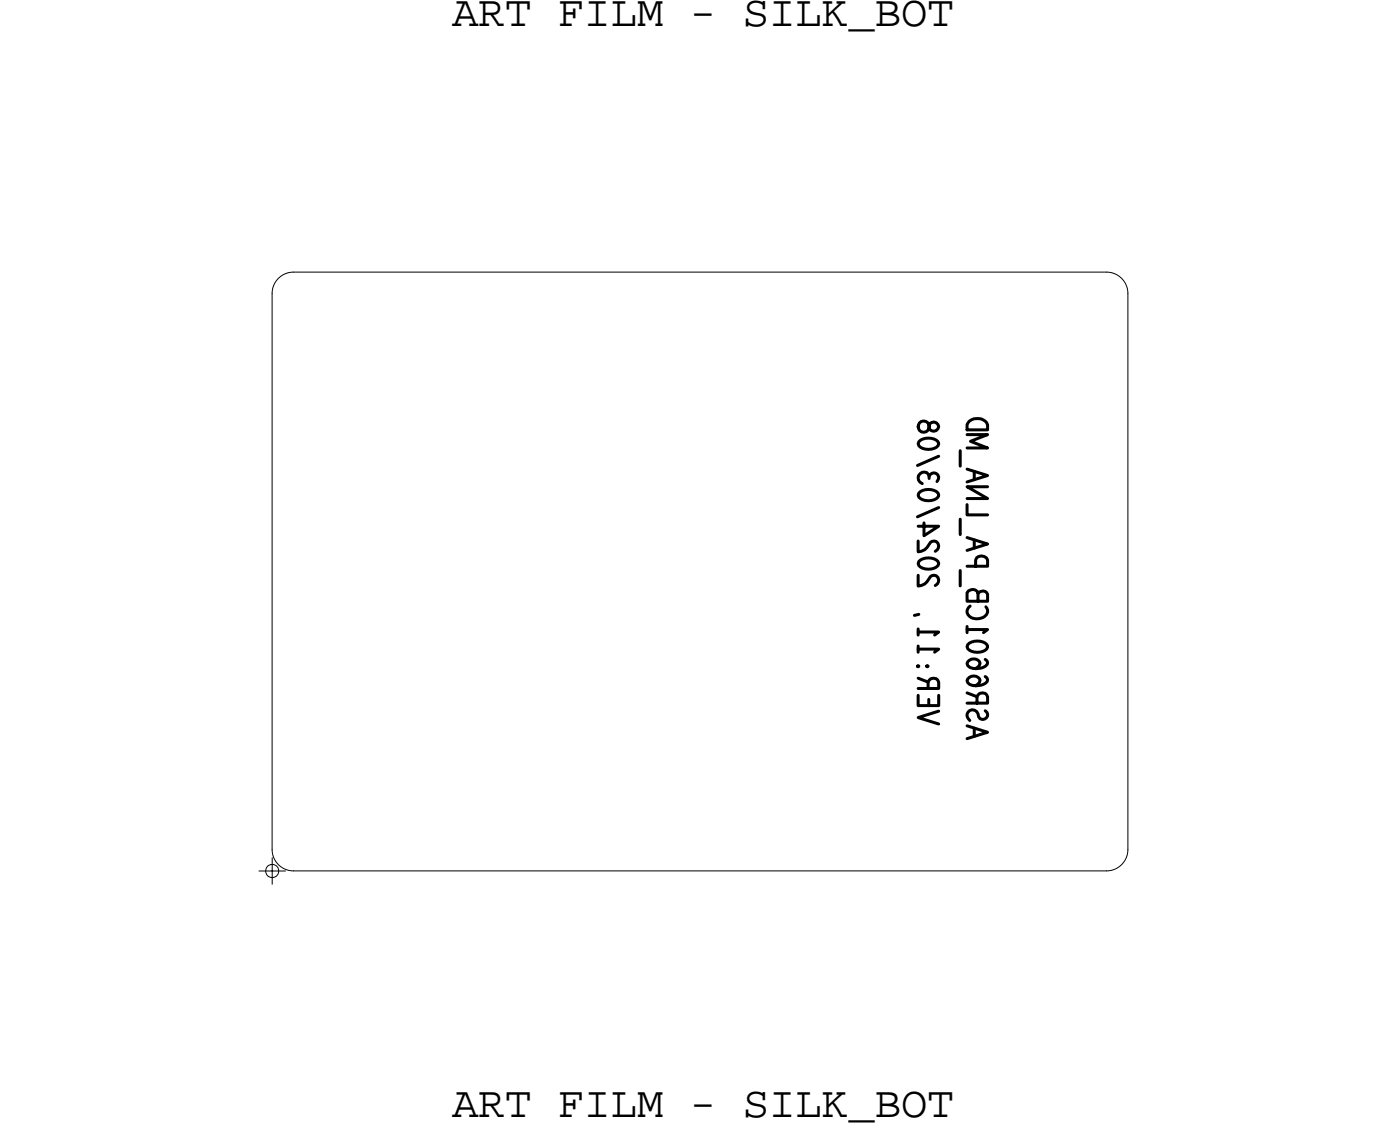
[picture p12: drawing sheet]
<svg xmlns="http://www.w3.org/2000/svg" width="65mm" height="53mm" viewBox="0 0 65 53" stroke-linecap="round" stroke-linejoin="round" font-family="sans-serif">
<!-- layer: Board Outline -->
<path d="M12.7 13.7v26zM13.7 12.7h38zM13.7 12.7a1 1 0 0 0-1 1M51.7 12.7a1 1 0 0 1 1 1M52.7 13.7v26zM12.7 39.7a1 1 0 0 0 1 1M52.7 39.7a1 1 0 0 1-1 1M13.7 40.7h38z" fill="none" stroke="#000" stroke-width=".05"/>
<!-- layer: Text -->
<g fill="none" stroke="#000" stroke-width=".14">
<path d="M43 19.8l.1-.1a.31 .31 0 0 1 .4 .4 .22 .22 0 0 0 .3 0 .22 .22 0 0 0-.1-.4 .22 .22 0 0 0-.3 .3 .26 .26 0 0 1-.3 .2 .26 .26 0 0 1-.1-.4zM45.3 19.7a.5 .5 0 0 1 .6-.1 .5 .5 0 0 1 .3 .5h-1v-.2zM42.9 31.1h.1M42.9 25.3v.5a.8 .8 0 0 0 .7-.5 .24 .24 0 0 1 .3 .2 .24 .24 0 0 1-.2 .3M42.9 26.9v.5a.8 .8 0 0 0 .7-.5 .24 .24 0 0 1 .3 .2 .24 .24 0 0 1-.2 .3M42.9 29.5h1l-.2 .2M42.9 30.3h1l-.2 .2M42.9 32.2h1v-.3a.26 .26 0 0 0-.3-.2 .26 .26 0 0 0-.2 .2v.3M42.9 32.5v.5h1v-.5M42.9 29.4v.3M42.9 30.2v.3M42.9 31.7l.5 .2"/>
<path d="M43 20.6a.62 .62 0 0 1 .9 .1 .57 .57 0 0 1-1 0zM43 23a.62 .62 0 0 1 .9 .1 .57 .57 0 0 1-1 0zM43 26.2a.62 .62 0 0 1 .9 .1 .57 .57 0 0 1-1 0zM43 28.7l-.3 .1M43.2 24.4v.6l.7-.4h-1M43.3 31.1h.1M43.4 32.7v.3M43.4 22.4a.27 .27 0 0 0-.2-.3 .27 .27 0 0 0-.3 .2 .27 .27 0 0 0 .2 .3M43.4 22.3a.23 .23 0 0 1 .4-.2 .23 .23 0 0 1 0 .4M43.9 33.2l-1 .3 1 .3M43.9 21.3l-1 .5M43.9 23.7l-1 .5"/>
<path d="M44.9 21.1v.7M44.9 24.3v.7M44.9 26.7v.7M45.2 20.3h1l-.8 .3 .8 .3h-1M45.2 21.9l1 .3-1 .3M45.2 25.1l1 .3-1 .3M45.2 26.5h1v-.3a.3 .3 0 0 0-.3-.2 .3 .3 0 0 0-.3 .2v.3M45.2 29.4h1l-.2 .2M45.2 32.9h1v-.3a.26 .26 0 0 0-.3-.2 .26 .26 0 0 0-.2 .2v.3M45.2 33.9l1 .3-1 .3M45.2 29.3v.3M45.2 23.6v.5h1"/>
<path d="M45.2 32.4l.5 .2M45.2 30.1a.62 .62 0 0 1 1 .1 .57 .57 0 0 1-1 0zM45.4 28.3a.37 .37 0 0 0-.1 .5 .37 .37 0 0 0 .5 .1l.3-.2 .1-.2-.1-.1M45.5 22v.4M45.5 25.2v.4M45.5 34v.4M45.7 27.7l.3-.1 .1 .1 .1 .4h-1v-.4l.2-.1a.25 .25 0 0 1 .3 .1v.4M46.1 33.2a.22 .22 0 0 1 0 .4 .22 .22 0 0 1-.3-.1 .28 .28 0 0 0-.4-.3 .28 .28 0 0 0-.1 .5M46.1 30.8l.1 .2a.57 .57 0 0 1-1 0 .29 .29 0 0 1 .3-.2 .29 .29 0 0 1 .3 .3l-.2 .2M46.1 31.6l.1 .2a.57 .57 0 0 1-1 0 .29 .29 0 0 1 .3-.2 .29 .29 0 0 1 .3 .3l-.2 .2M46.2 22.8h-1l1 .5h-1"/>
</g>
<!-- layer: Drawing Origin -->
<path d="M12.1 40.7h1.3M12.5 40.5l.2-.1 .3 .1v.2v.2l-.3 .1-.2-.1-.1-.2zM12.7 40.1v1.3" fill="none" stroke="#000" stroke-width=".05"/>
<g font-size="2.1">
<text x="21.1" y="1.2">ART FILM - SILK_BOT</text>
<text x="21.1" y="52.2">ART FILM - SILK_BOT</text>
</g>
</svg>
